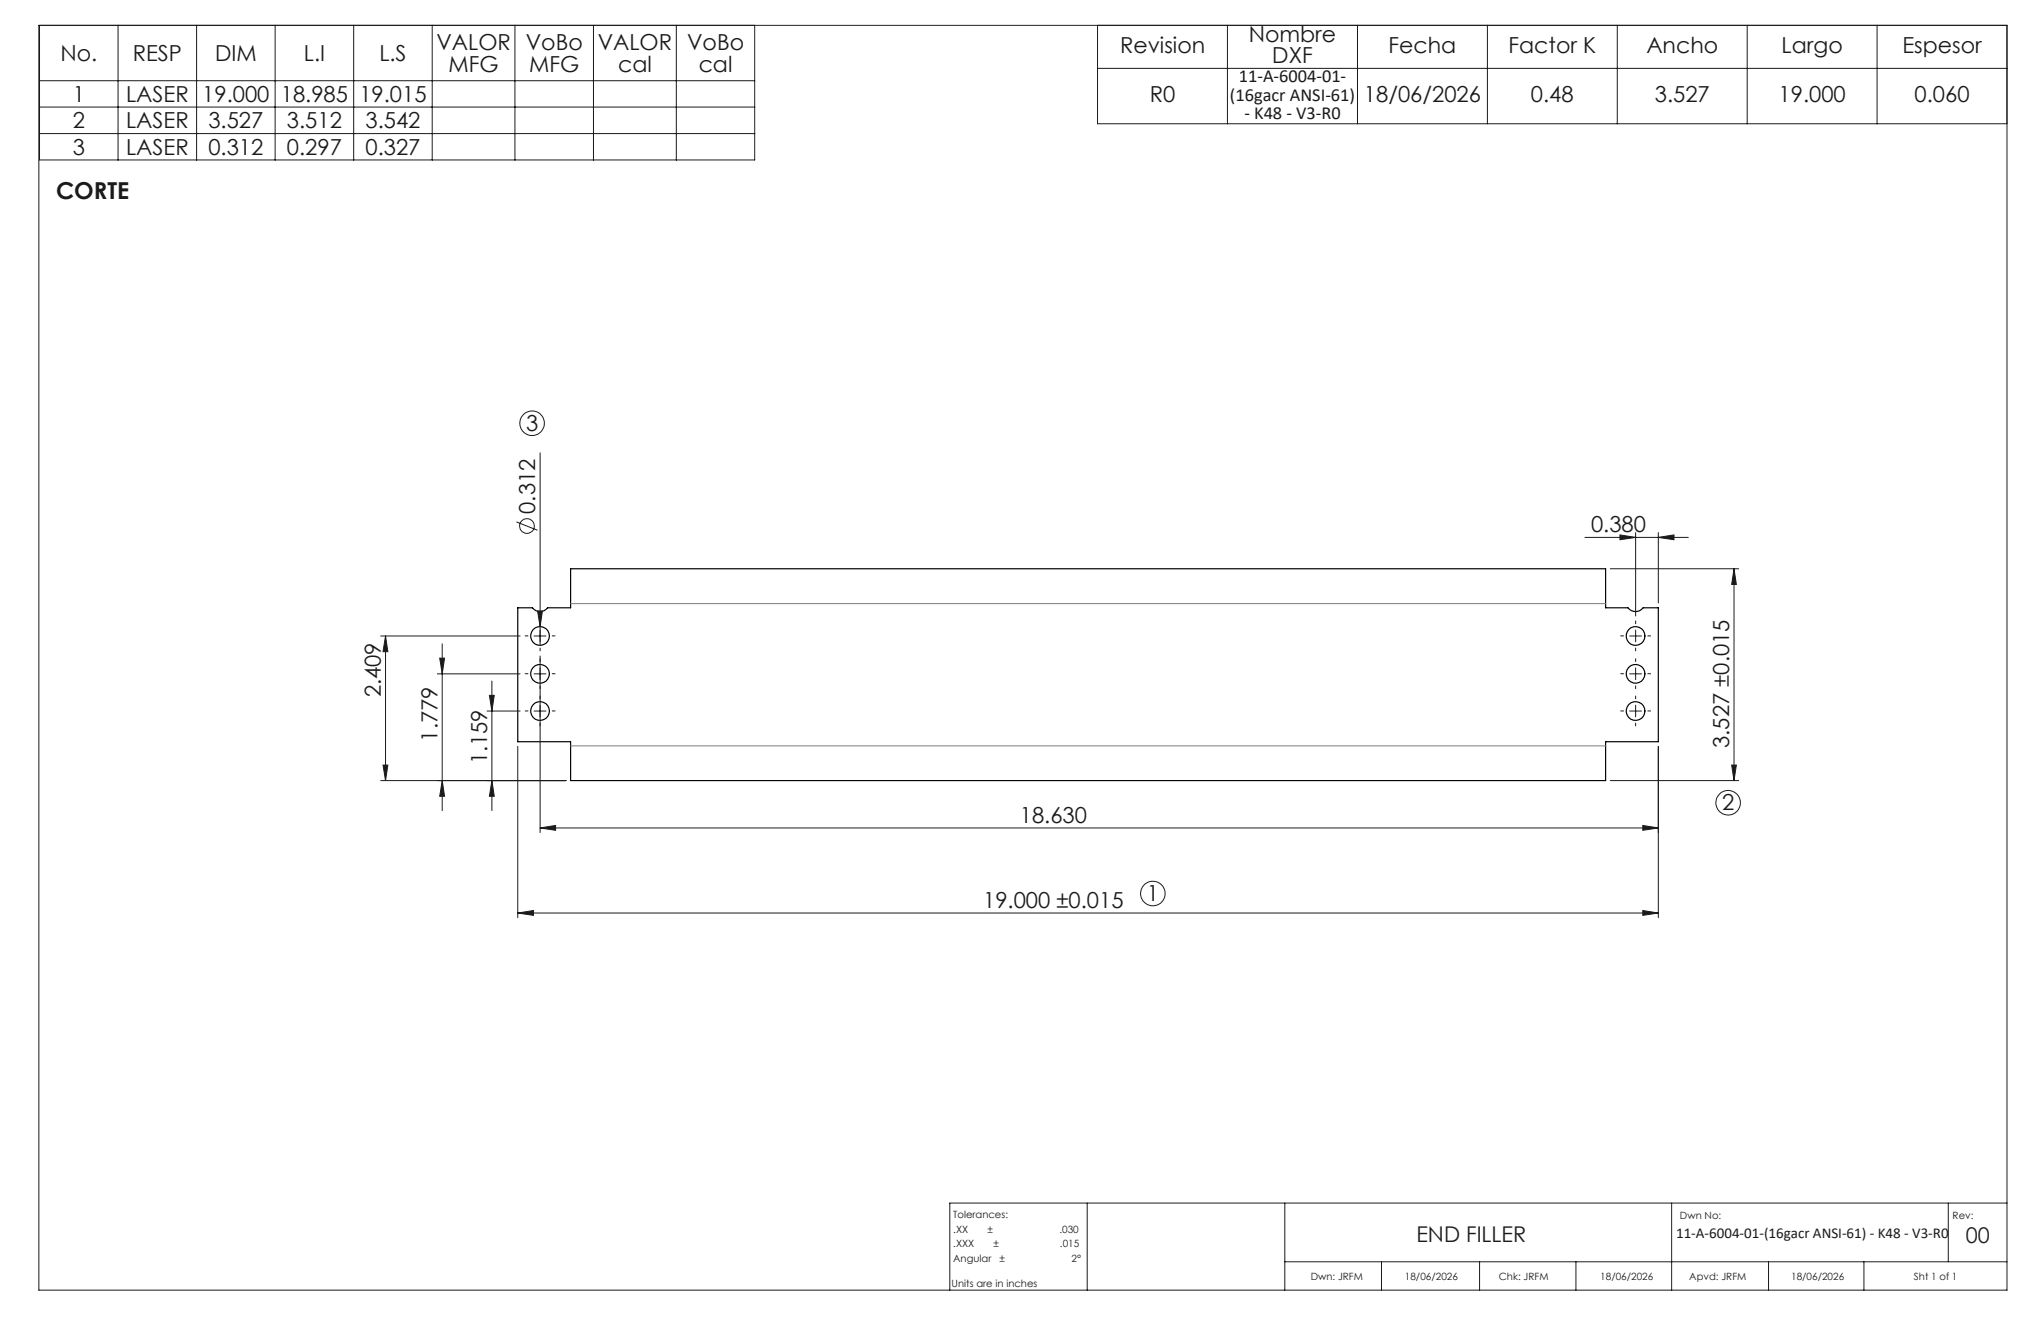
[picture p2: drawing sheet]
<svg xmlns="http://www.w3.org/2000/svg" width="432mm" height="279mm" viewBox="0 0 432 279" stroke-linecap="round" stroke-linejoin="round" font-family="sans-serif">
<g fill="none" stroke="#000" stroke-width=".25">
<path d="M109.5 128.6h3.1a1.99 1.99 0 0 0 3.3 0h4.8v-8.3h219v8.3h4.7a1.99 1.99 0 0 0 3.2 0h3.2v28.3h-11.1v8.2h-219v-8.2h-11.2z"/>
<circle cx="114.2" cy="134.5" r="2"/>
<circle cx="346" cy="134.5" r="2"/>
<circle cx="114.2" cy="150.4" r="2"/>
<circle cx="114.3" cy="142.5" r="1.99"/>
<circle cx="346" cy="150.4" r="2"/>
<circle cx="346" cy="142.5" r="1.99"/>
</g>
<g fill="none" stroke="#191924" stroke-width=".21">
<path d="M8.2 5.4h416.4v267.5h-416.4zM8.4 5.4v28.4h151.3v-28.4M8.4 17.1h151.3M25 5.4v28.4M41.6 5.4v28.4M58.2 5.4v28.4M74.8 5.4v28.4M91.4 5.4v28.4M108.9 5.4v28.4M125.6 5.4v28.4M143.1 5.4v28.4M232.2 5.4v20.8h192.4"/>
<path d="M232.2 14.5h192.4M259.7 5.4v20.8M287.2 5.4v20.8M314.7 5.4v20.8M342.2 5.4v20.8M369.6 5.4v20.8M397.1 5.4v20.8M8.4 22.6h151.3M8.4 28.3h151.3M114.3 95.8v40.7M109.3 110.4l4.4 1.7M335.3 113.7h21.9"/>
<path d="M342.7 113.1l3.3 .6-3.3 .5zM346 112.6v17.7M350.8 113.7l3.4-.6v1.1zM350.8 112.6v14.9M80.5 134.5h29.5M81.6 134.5l.5 3.3h-1.1zM81.6 134.5v30.6M93 139.2h1.1l-.5 3.3zM93.6 136.2v35.2M113 134.5h2.5M113.7 129.2h1.1l-.5 3.3zM114.3 138.7v37.4"/>
<path d="M340.7 120.3h27.1M344.8 134.5h2.5M346 133.3v2.4M366.9 120.3l.4 3.3h-.9zM366.9 120.3v44.8M92.5 142.5h17.5M103 150.4h7M103.5 147.1h1.1l-.5 3.3zM104.1 144v27.4M109.5 157.9v36.2M113 150.4h2.5M113 142.5h2.5"/>
<path d="M344.8 150.4h2.5M344.8 142.5h2.5M346 141.3v2.5M346 149.2v2.4M350.8 157.9v36.2M80.5 165.1h39.2M81 161.8h1.1l-.5 3.3zM93.6 165.1l.5 3.3h-1.1zM104.1 165.1l.5 3.3h-1.1zM114.3 175.1l3.2-.5v1zM114.3 175.1h236.5M340.7 165.1h27.1"/>
<path d="M347.6 174.6l3.2 .5-3.2 .5zM366.4 161.8h.9l-.4 3.3zM109.5 193.1l3.4-.5v1zM109.5 193.1h241.3M347.6 192.6l3.2 .5-3.2 .5zM230 254.5v18.4M271.8 254.5v18.4M353.7 254.5v18.4M412.2 254.5v12.4M424.6 254.5h-223.7v18.4M271.8 266.9h152.8M292.3 266.9v6"/>
<path d="M313 266.9v6M333.4 266.9v6M374.2 266.9v6M394.3 266.9v6"/>
<circle cx="112.6" cy="89.5" r="2.59"/>
<circle cx="111.5" cy="111.3" r="1.56"/>
<circle cx="365.6" cy="169.8" r="2.6"/>
<circle cx="243.9" cy="189" r="2.6"/>
</g>
<g fill="none" stroke="#191924" stroke-width=".21" stroke-dasharray="15.2 1.3 1.3 1.3" stroke-linecap="butt">
<path d="M111.8 134.5h-.8M114.3 140v-.7M114.3 132v-.7M114.3 137v.7M116.8 134.5h.7M343.5 134.5h-.7M346 132v-.7M346 137v.7M346 140v-.7M348.5 134.5h.8M111.8 150.4h-.8M111.8 142.5h-.8"/>
<path d="M114.3 147.9v-.8M114.3 152.9v.7M114.3 145v.7M116.8 150.4h.7M116.8 142.5h.7M343.5 150.4h-.7M343.5 142.5h-.7M346 147.9v-.8M346 152.9v.7M346 145v.7M348.5 150.4h.8M348.5 142.5h.8"/>
</g>
<path d="M120.7 127.7h219M120.7 157.8h219" fill="none" stroke="#808080" stroke-width=".21"/>
<g fill="#191924">
<path d="M113.7 129.2h1.1l-.5 3.3z"/>
<path d="M350.8 113.7l3.4-.6v1.1zM342.7 113.1l3.3 .6-3.3 .5zM347.6 174.6l3.2 .5-3.2 .5zM114.3 175.1l3.2-.5v1z"/>
<path d="M109.5 193.1l3.4-.5v1zM347.6 192.6l3.2 .5-3.2 .5z"/>
<path d="M104.1 165.1l.5 3.3h-1.1zM103.5 147.1h1.1l-.5 3.3zM93.6 165.1l.5 3.3h-1.1zM93 139.2h1.1l-.5 3.3zM81 161.8h1.1l-.5 3.3zM81.6 134.5l.5 3.3h-1.1z"/>
<path d="M366.9 120.3l.4 3.3h-.9zM366.4 161.8h.9l-.4 3.3z"/>
</g>
<text font-size="4.9" fill="#191924" x="11.9" y="42.2">CORTE</text>
<g font-size="4.7" fill="#191924">
<text x="92.3" y="10.6">VALOR</text>
<text x="111.2" y="10.6">VoBo</text>
<text x="126.4" y="10.6">VALOR</text>
<text x="145.4" y="10.6">VoBo</text>
<text x="237" y="11.1">Revision</text>
<text x="264.2" y="8.9">Nombre</text>
<text x="293.8" y="11.1">Fecha</text>
<text x="319.1" y="11.1">Factor K</text>
<text x="348.3" y="11.1">Ancho</text>
<text x="376.9" y="11.1">Largo</text>
<text x="402.5" y="11.1">Espesor</text>
<text x="12.8" y="12.9">No.</text>
<text x="28.1" y="12.9">RESP</text>
<text x="45.5" y="12.9">DIM</text>
<text x="64.3" y="12.9">L.I</text>
<text x="80.3" y="12.9">L.S</text>
<text x="94.9" y="15.1">MFG</text>
<text x="112" y="15.1">MFG</text>
<text x="130.8" y="15.1">cal</text>
<text x="147.8" y="15.1">cal</text>
<text x="269.2" y="13.4">DXF</text>
<text x="15.4" y="21.5">1</text>
<text x="26.7" y="21.5">LASER</text>
<text x="42.8" y="21.5">19.000</text>
<text x="59.4" y="21.5">18.985</text>
<text x="76" y="21.5">19.015</text>
<text x="243.3" y="21.5">R0</text>
<text x="288.6" y="21.5">18/06/2026</text>
<text x="323.9" y="21.5">0.48</text>
<text x="350.1" y="21.5">3.527</text>
<text x="376.3" y="21.5">19.000</text>
<text x="405.1" y="21.5">0.060</text>
<text x="15.4" y="27.1">2</text>
<text x="26.7" y="27.1">LASER</text>
<text x="44.1" y="27.1">3.527</text>
<text x="60.7" y="27.1">3.512</text>
<text x="77.3" y="27.1">3.542</text>
<text x="15.4" y="32.7">3</text>
<text x="26.7" y="32.7">LASER</text>
<text x="44.1" y="32.7">0.312</text>
<text x="60.7" y="32.7">0.297</text>
<text x="77.3" y="32.7">0.327</text>
<text x="111.3" y="91.1">3</text>
<text x="113.2" y="108.7" transform="rotate(-90 113.2 108.7)">0.312</text>
<text x="336.6" y="112.6">0.380</text>
<text x="80.6" y="147.5" transform="rotate(-90 80.6 147.5)">2.409</text>
<text x="92.6" y="156.9" transform="rotate(-90 92.6 156.9)">1.779</text>
<text x="103.1" y="161.7" transform="rotate(-90 103.1 161.7)">1.159</text>
<text x="365.9" y="158.2" transform="rotate(-90 365.9 158.2)">3.527 ±0.015</text>
<text x="364.4" y="171.4">2</text>
<text x="215.8" y="174.1">18.630</text>
<text x="242.7" y="190.6">1</text>
<text x="208" y="192.1">19.000 ±0.015</text>
</g>
<g font-size="4.6" fill="#191924">
<text x="299.6" y="262.7">END FILLER</text>
<text x="415.9" y="263">00</text>
</g>
<g font-size="3.9" fill="#191924">
<text x="262.1" y="17.4">11-A-6004-01-</text>
<text x="260.2" y="21.3">(16gacr ANSI-61)</text>
<text x="263.3" y="25.1">- K48 - V3-R0</text>
</g>
<text font-size="3.2" fill="#191924" x="354.6" y="261.8">11-A-6004-01-(16gacr ANSI-61) - K48 - V3-R0</text>
<g font-size="2.1" fill="#191924">
<text x="201.7" y="257.6">Tolerances:</text>
<text x="355.4" y="257.8">Dwn No:</text>
<text x="413.1" y="257.8">Rev:</text>
<text x="201.7" y="260.7">.XX</text>
<text x="201.7" y="263.9">.XXX</text>
<text x="208.9" y="260.7">±</text>
<text x="210.2" y="263.9">±</text>
<text x="224.1" y="260.7">.030</text>
<text x="224.3" y="263.9">.015</text>
<text x="201.7" y="267">Angular</text>
<text x="211.5" y="267">±</text>
<text x="226.7" y="267">2°</text>
<text x="201.3" y="272.3">Units are in inches</text>
<text x="277.3" y="270.7">Dwn: JRFM</text>
<text x="297.2" y="270.7">18/06/2026</text>
<text x="317.1" y="270.7">Chk: JRFM</text>
<text x="338.6" y="270.7">18/06/2026</text>
<text x="357.4" y="270.7">Apvd: JRFM</text>
<text x="378.9" y="270.7">18/06/2026</text>
<text x="404.9" y="270.7">Sht 1 of 1</text>
</g>
</svg>
